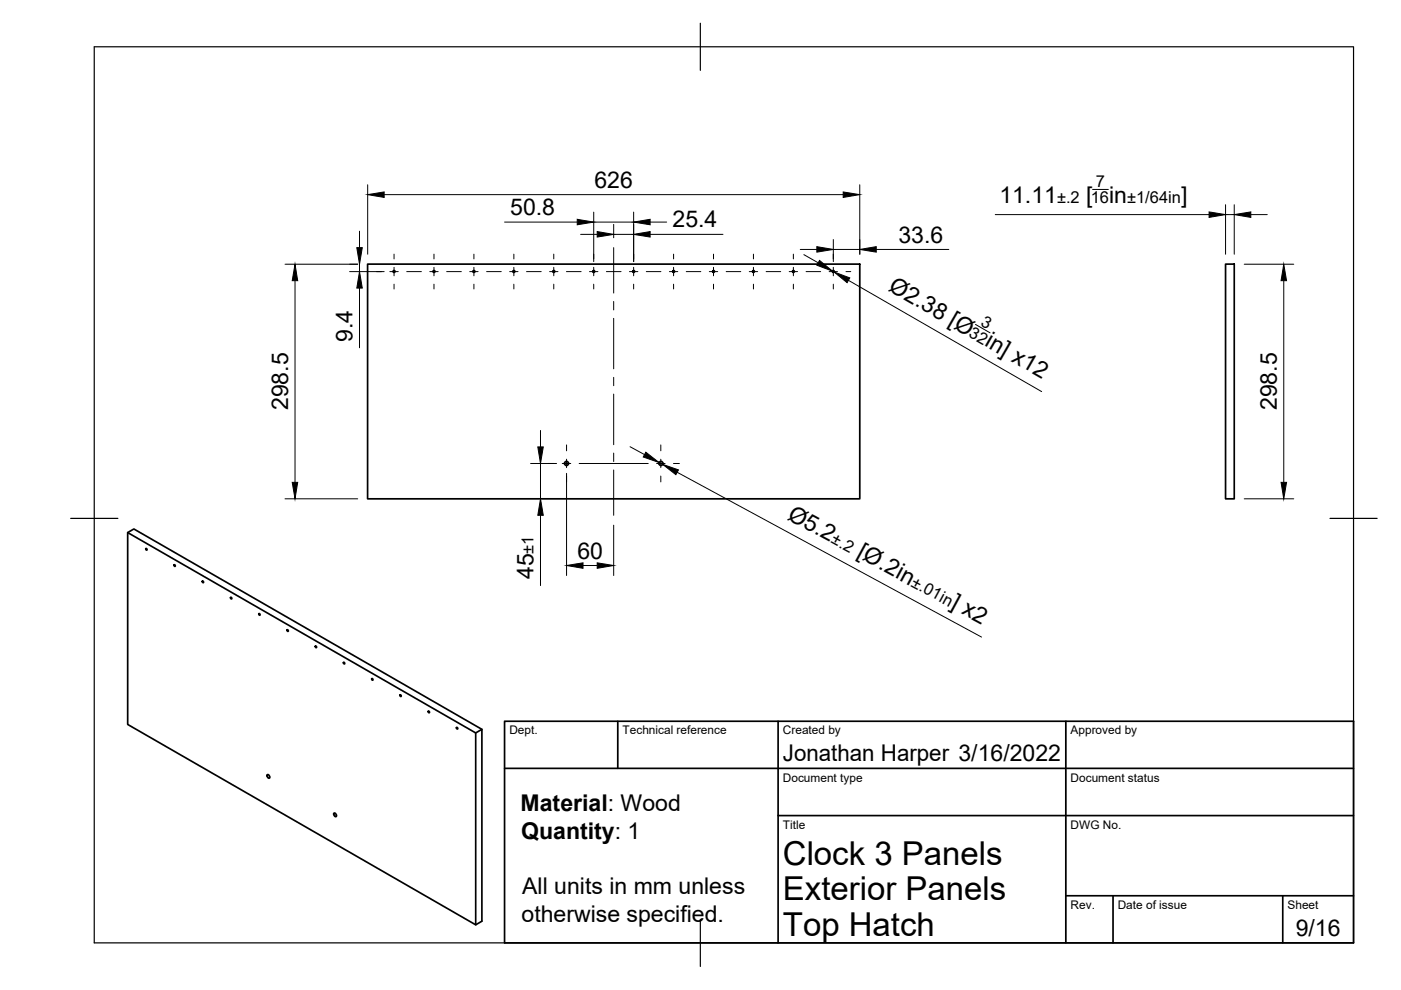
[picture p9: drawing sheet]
<svg xmlns="http://www.w3.org/2000/svg" width="297mm" height="210mm" viewBox="0 0 297 210" stroke-linecap="round" stroke-linejoin="round" font-family="sans-serif">
<!-- layer: Visible -->
<g fill="none" stroke="#000" stroke-width=".36">
<path d="M77.9 56h104.4v49.8h-104.4zM259.8 56h1.9v49.8h-1.9zM27.1 112.9l73.8 42.5 1.3-.8v40.7l-1.3 .8-73.8-42.5v-40.7l1.3-.7 73.8 42.4M30.9 116.3l.2 .1v.2l-.2-.1zM36.9 119.7l.2 .2v.2l-.2-.1zM42.9 123.2l.2 .1v.2l-.2-.1zM48.9 126.6l.2 .2v.2l-.2-.1zM54.9 130.1l.2 .1v.2l-.2-.1zM60.9 133.5l.2 .1v.3l-.2-.1zM66.9 137l.2 .1v.2l-.2-.1zM72.9 140.4l.2 .1v.3l-.2-.1zM78.8 143.9l.2 .1v.2l-.2-.1z"/>
<path d="M84.8 147.3l.2 .1v.3l-.2-.1zM90.8 150.8l.2 .1v.2l-.2-.1zM96.8 154.2l.2 .1v.3l-.2-.1zM100.9 155.4v40.7M56.6 164.3l.5 .1 .1 .5-.4-.1zM70.8 172.4l.4 .2 .1 .5-.4-.1z"/>
<circle cx="83.6" cy="57.6" r=".2"/>
<circle cx="92" cy="57.6" r=".2"/>
<circle cx="100.5" cy="57.6" r=".2"/>
<circle cx="109" cy="57.6" r=".2"/>
<circle cx="117.4" cy="57.6" r=".2"/>
<circle cx="125.9" cy="57.6" r=".2"/>
<circle cx="134.4" cy="57.6" r=".2"/>
<circle cx="142.8" cy="57.6" r=".2"/>
<circle cx="151.3" cy="57.6" r=".2"/>
<circle cx="159.8" cy="57.6" r=".2"/>
<circle cx="168.2" cy="57.6" r=".2"/>
<circle cx="176.7" cy="57.6" r=".2"/>
<circle cx="120.1" cy="98.3" r=".43"/>
<circle cx="140.1" cy="98.3" r=".43"/>
</g>
<!-- layer: Border -->
<path d="M20 9.9h267v190h-267zM148.5 4.9v10M15 109.9h10M282 109.9h10M148.5 194.9v10" fill="none" stroke="#000" stroke-width=".25"/>
<!-- layer: TitleBlock -->
<path d="M107 152.9h180v47h-180zM131 152.9v10M165 152.9v47M226 152.9v47M107 162.9h180M165 172.9h122M226 189.9h61M236 189.9v10M272 189.9v10" fill="none" stroke="#000" stroke-width=".36"/>
<!-- layer: Dimensions -->
<g fill="none" stroke="#000" stroke-width=".21">
<path d="M78 39.2v14.7M182.3 39.2v14.7M60.4 56h15.4M62.5 59.5v42.8M74.1 57.6h7.3M76.2 49v3.5M76.2 56v1.6M81.4 41.3h97.4M107 47.1h15.4M123.1 49.7h3.5M125.9 45v10.5M125.9 47.1h8.4"/>
<path d="M130.1 47.6v2.8M130.1 49.7h4.2M134.3 45v10.5M137.8 49.7h15.5M137.8 47.1h3.6M169.7 52.9h3.5M170.4 54l3.1 1.7M176.5 57.5l.3 .2M176.7 50.8v4.7M176.7 52.9h5.6M179.9 59.4l41 23.6M185.8 52.9h15.4"/>
<path d="M211 45.5h45.3M231.6 40.2h3.4M259.8 43.4v10.5M259.8 45.5h1.9M261.7 43.4v10.5M263.8 56h10.5M265.2 45.5h3.5M272.2 59.5v42.8M76.2 61.1v12.6M206.8 68.8l3.1 1.8M112.5 98.3h5.5M114.6 91.3v3.5"/>
<path d="M114.6 98.3v7.5M133.6 94.7l3.1 1.7M139.7 98.1l.8 .4M60.4 105.8h15.4M114.6 109.3v14.9M120.1 100.4v21.6M123.6 119.9h3M130.1 111.4v10.6M143.6 100.1l64.5 35M263.8 105.8h10.5"/>
</g>
<g fill="#000" stroke="#000" stroke-width=".21">
<path d="M62.5 56l.6 3.5h-1.1zM75.6 52.5h1.2l-.6 3.5zM78 41.3l3.4-.6v1.2zM122.4 46.5l3.5 .6-3.5 .6zM126.6 49.1l3.5 .6-3.5 .6zM134.3 49.7l3.5-.6v1.2zM134.3 47.1l3.5-.6v1.2zM173.2 52.3l3.5 .6-3.5 .6zM173.8 55.2l2.7 2.3-3.3-1.3zM178.8 40.7l3.5 .6-3.5 .6zM176.8 57.7l3.4 1.2-.6 1zM182.3 52.9l3.5-.6v1.2z"/>
<path d="M256.3 44.9l3.5 .6-3.5 .6zM261.7 45.5l3.5-.6v1.2zM272.2 56l.6 3.5h-1.2zM76.2 57.6l.6 3.5h-1.2zM114 94.8h1.2l-.6 3.5zM136.9 95.9l2.8 2.2-3.3-1.2zM140.5 98.5l3.3 1.1-.5 1zM62 102.3h1.1l-.6 3.5zM114.6 105.8l.6 3.5h-1.2zM120.1 119.9l3.5-.6v1.2zM126.6 119.3l3.5 .6-3.5 .6zM271.6 102.3h1.2l-.6 3.5z"/>
</g>
<!-- layer: Center Lines -->
<g fill="none" stroke="#000" stroke-width=".21">
<path d="M79.8 57.6h1.1M82.7 57.6h1.7M83.5 53.9v1M83.5 56.7v1.8M86.2 57.6h3.1M91.1 57.6h1.8M92 53.9v1M92 56.7v1.8M94.7 57.6h3.1M99.6 57.6h1.8M100.5 53.9v1M100.5 56.7v1.8"/>
<path d="M103.2 57.6h3.1M108.1 57.6h1.7M108.9 53.9v1M108.9 56.7v1.8M111.6 57.6h3.1M116.5 57.6h1.8M117.4 53.9v1M117.4 56.7v1.8M120.1 57.6h3.1M125 57.6h1.8M125.9 53.9v1M125.9 56.7v1.8"/>
<path d="M128.6 57.6h3.1M130.1 52.5v9.6M133.5 57.6h1.7M134.3 53.9v1M134.3 56.7v1.8M137 57.6h3.1M141.9 57.6h1.8M142.8 53.9v1M142.8 56.7v1.8M145.5 57.6h3.1M150.4 57.6h1.8M151.3 53.9v1"/>
<path d="M151.3 56.7v1.8M154 57.6h3.1M158.9 57.6h1.7M159.7 53.9v1M159.7 56.7v1.8M162.4 57.6h3.1M167.3 57.6h1.8M168.2 53.9v1M168.2 56.7v1.8M170.9 57.6h3.1M175.8 57.6h1.8M176.7 53.9v1"/>
<path d="M176.7 56.7v1.8M179.4 57.6h1M83.5 60.3v1M92 60.3v1M100.5 60.3v1M108.9 60.3v1M117.4 60.3v1M125.9 60.3v1M130.1 63.9v1.8M130.1 67.5v10.7M134.3 60.3v1M142.8 60.3v1"/>
<path d="M151.3 60.3v1M159.7 60.3v1M168.2 60.3v1M176.7 60.3v1M116.2 98.3h1.2M119.2 98.3h1.8M120.1 94.3v1.3M120.1 97.4v1.8M122.8 98.3h14.6M130.1 80v1.8M130.1 83.6v10.7M130.1 96.1v1.7"/>
<path d="M130.1 99.6v9.7M139.2 98.3h1.8M140.1 94.3v1.3M140.1 97.4v1.8M142.8 98.3h1.2M120.1 100.9v1.3M140.1 100.9v1.3"/>
</g>
<g font-size="7">
<text x="166" y="183.4">Clock 3 Panels</text>
<text x="166" y="190.9">Exterior Panels</text>
<text x="166" y="198.4">Top Hatch</text>
</g>
<g font-size="4.9">
<text x="126" y="39.8">626</text>
<text x="108.2" y="45.6">50.8</text>
<text x="211.9" y="43.1">11.11</text>
<text x="230.3" y="43.1">[</text>
<text x="235.2" y="43.1">in</text>
<text x="250.4" y="43.1">]</text>
<text x="142.6" y="48.2">25.4</text>
<text x="190.5" y="51.4">33.6</text>
<text x="188.2" y="61.5" transform="rotate(30 188.2 61.5)">Ø2.38 [Ø</text>
<text x="74.8" y="72.5" transform="rotate(-90 74.8 72.5)">9.4</text>
<text x="208.6" y="73.2" transform="rotate(30 208.6 73.2)">in] x12</text>
<text x="61.1" y="87" transform="rotate(-90 61.1 87)">298.5</text>
<text x="270.7" y="87" transform="rotate(-90 270.7 87)">298.5</text>
<text x="166.7" y="110" transform="rotate(28 166.7 110)">Ø5.2</text>
<text x="122.4" y="118.4">60</text>
<text x="181.5" y="118" transform="rotate(28 181.5 118)">[Ø.2in</text>
<text x="113.1" y="122.8" transform="rotate(-90 113.1 122.8)">45</text>
<text x="201.3" y="128.7" transform="rotate(28 201.3 128.7)">] x2</text>
<text x="166" y="161.4">Jonathan Harper 3/16/2022</text>
<text x="110.4" y="172">Material: Wood</text>
<text x="110.5" y="177.9">Quantity: 1</text>
<text x="110.7" y="189.6">All units in mm unless</text>
<text x="110.6" y="195.4">otherwise specified.</text>
<text x="274.7" y="198.6">9/16</text>
</g>
<g font-size="3.5">
<text x="232.3" y="39.7">7</text>
<text x="224.1" y="43.1">±.2</text>
<text x="231.3" y="43.1">16</text>
<text x="239" y="43.1">±1/64in</text>
<text x="205.2" y="71.3" transform="rotate(30 205.2 71.3)">32</text>
<text x="207.7" y="68.8" transform="rotate(30 207.7 68.8)">3</text>
<text x="113.1" y="117.4" transform="rotate(-90 113.1 117.4)">±1</text>
<text x="176" y="115" transform="rotate(28 176 115)">±.2</text>
<text x="193" y="124.2" transform="rotate(28 193 124.2)">±.01in</text>
</g>
<g font-size="2.5">
<text x="108" y="155.7">Dept.</text>
<text x="132" y="155.7">Technical reference</text>
<text x="166" y="155.7">Created by</text>
<text x="227" y="155.7">Approved by</text>
<text x="166" y="165.7">Document type</text>
<text x="227" y="165.7">Document status</text>
<text x="166" y="175.7">Title</text>
<text x="227" y="175.7">DWG No.</text>
<text x="227" y="192.7">Rev.</text>
<text x="237" y="192.7">Date of issue</text>
<text x="273" y="192.7">Sheet</text>
</g>
</svg>
